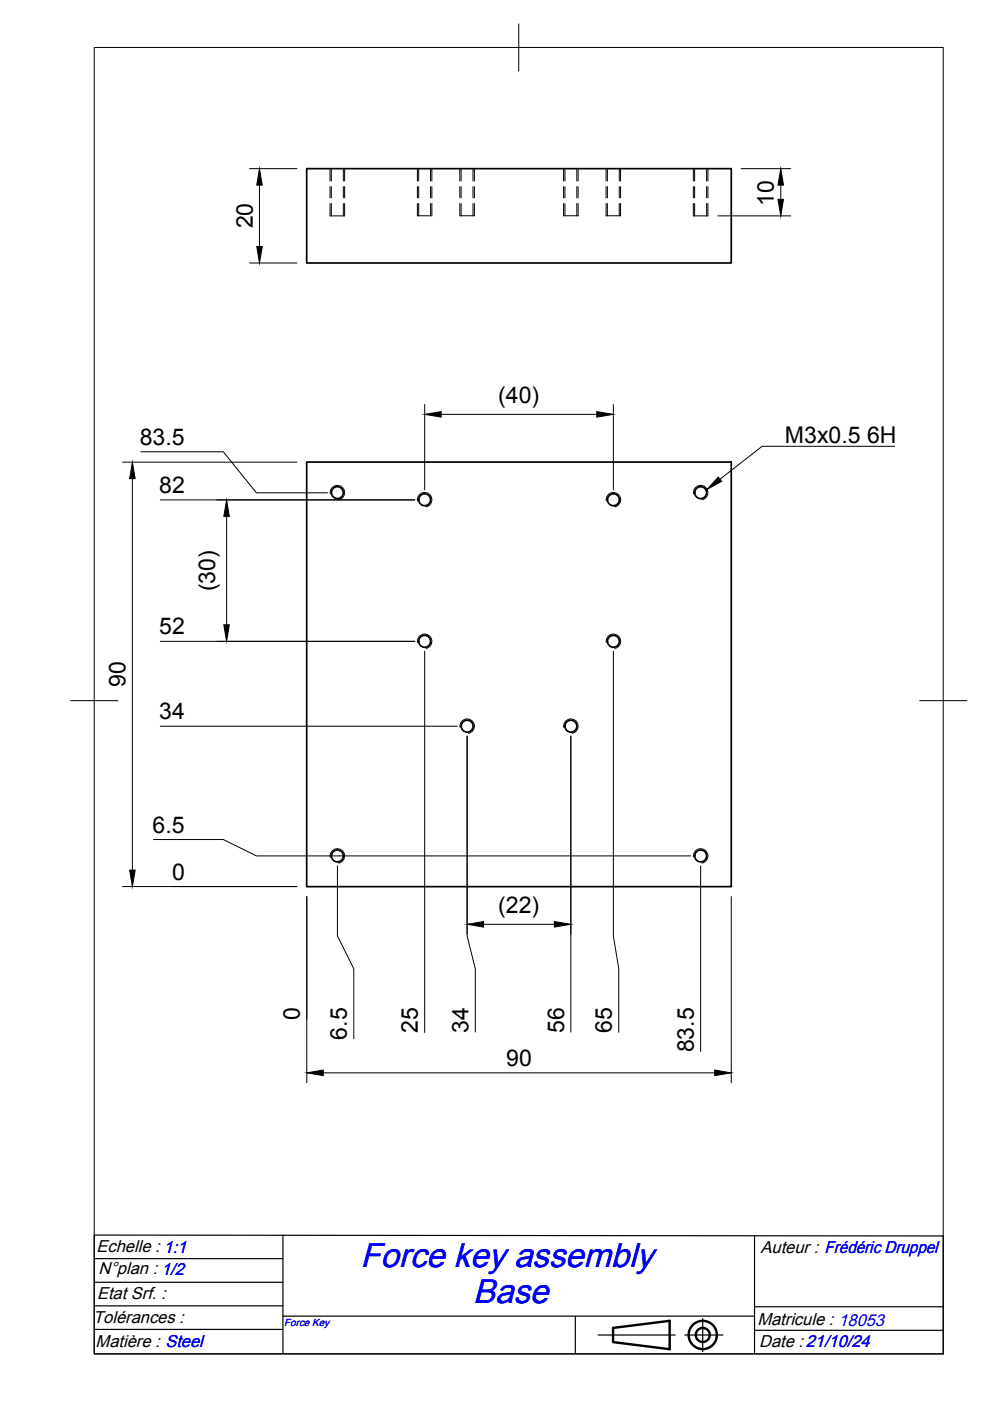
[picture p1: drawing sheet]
<svg xmlns="http://www.w3.org/2000/svg" width="210mm" height="297mm" viewBox="0 0 210 297" stroke-linecap="round" stroke-linejoin="round" font-family="sans-serif">
<!-- layer: Visible -->
<g fill="none" stroke="#000" stroke-width=".36">
<path d="M65 35.8h90v20h-90zM65 98h90v90h-90z"/>
<circle cx="71.5" cy="104.5" r="1.26"/>
<circle cx="90" cy="106" r="1.26"/>
<circle cx="130.1" cy="106" r="1.26"/>
<circle cx="148.6" cy="104.5" r="1.26"/>
<circle cx="90" cy="136" r="1.26"/>
<circle cx="130.1" cy="136" r="1.26"/>
<circle cx="99" cy="154" r="1.26"/>
<circle cx="121" cy="154" r="1.26"/>
<circle cx="71.5" cy="181.5" r="1.26"/>
<circle cx="148.6" cy="181.5" r="1.26"/>
</g>
<!-- layer: Visible Narrow -->
<path d="M70 104.7a1.53 1.53 0 0 1 1.3-1.8 1.53 1.53 0 0 1 1.7 1.3 1.53 1.53 0 0 1-1.2 1.8M88.5 106.2a1.53 1.53 0 0 1 1.3-1.8 1.53 1.53 0 0 1 1.7 1.3 1.53 1.53 0 0 1-1.2 1.8M128.5 106.2a1.53 1.53 0 0 1 1.3-1.8 1.53 1.53 0 0 1 1.8 1.3 1.53 1.53 0 0 1-1.3 1.8M147 104.7a1.53 1.53 0 0 1 1.3-1.8 1.53 1.53 0 0 1 1.8 1.3 1.53 1.53 0 0 1-1.3 1.8M88.5 136.2a1.53 1.53 0 0 1 1.3-1.7 1.53 1.53 0 0 1 1.7 1.2 1.53 1.53 0 0 1-1.2 1.8M128.5 136.2a1.53 1.53 0 0 1 1.3-1.7 1.53 1.53 0 0 1 1.8 1.2 1.53 1.53 0 0 1-1.3 1.8M97.5 154.2a1.53 1.53 0 0 1 1.3-1.7 1.53 1.53 0 0 1 1.8 1.2 1.53 1.53 0 0 1-1.3 1.8M119.5 154.2a1.53 1.53 0 0 1 1.3-1.7 1.53 1.53 0 0 1 1.8 1.2 1.53 1.53 0 0 1-1.3 1.8M70 181.7a1.53 1.53 0 0 1 1.3-1.7 1.53 1.53 0 0 1 1.7 1.2 1.53 1.53 0 0 1-1.2 1.8M147 181.7a1.53 1.53 0 0 1 1.3-1.7 1.53 1.53 0 0 1 1.8 1.2 1.53 1.53 0 0 1-1.3 1.8" fill="none" stroke="#000" stroke-width=".21"/>
<!-- layer: Hidden -->
<g fill="none" stroke="#000" stroke-width=".21">
<path d="M70.3 35.8v2.6M70.3 39.6v2.4M72.8 35.8v2.6M72.8 39.6v2.4M88.8 35.8v2.6M88.8 39.6v2.4M91.3 35.8v2.6M91.3 39.6v2.4M97.8 35.8v2.6M97.8 39.6v2.4M100.3 35.8v2.6M100.3 39.6v2.4"/>
<path d="M119.8 35.8v2.6M119.8 39.6v2.4M122.3 35.8v2.6M122.3 39.6v2.4M128.8 35.8v2.6M128.8 39.6v2.4M131.3 35.8v2.6M131.3 39.6v2.4M147.3 35.8v2.6M147.3 39.6v2.4M149.8 35.8v2.6M149.8 39.6v2.4"/>
<path d="M70 45.8h3.1M70.3 43.1v2.7M72.8 43.1v2.7M88.5 45.7h3.1M88.8 43.1v2.6M91.3 43.1v2.6M97.5 45.7h3.1M97.8 43.1v2.6M100.3 43.1v2.6M119.5 45.7h3.1M119.8 43.1v2.6M122.3 43.1v2.6"/>
<path d="M128.5 45.7h3.1M128.8 43.1v2.6M131.3 43.1v2.6M147 45.8h3.1M147.3 43.1v2.7M149.8 43.1v2.7"/>
</g>
<!-- layer: Hidden Narrow -->
<g fill="none" stroke="#000" stroke-width=".21">
<path d="M70 35.8v2.6M70 39.6v2.4M73.1 35.8v2.6M73.1 39.6v2.4M88.5 35.8v2.6M88.5 39.6v2.4M91.6 35.8v2.6M91.6 39.6v2.4M97.5 35.8v2.6M97.5 39.6v2.4M100.6 35.8v2.6M100.6 39.6v2.4"/>
<path d="M119.5 35.8v2.6M119.5 39.6v2.4M122.6 35.8v2.6M122.6 39.6v2.4M128.5 35.8v2.6M128.5 39.6v2.4M131.6 35.8v2.6M131.6 39.6v2.4M147 35.8v2.6M147 39.6v2.4M150.1 35.8v2.6M150.1 39.6v2.4"/>
<path d="M70 43.1v2.7M73.1 43.1v2.7M88.5 43.1v2.6M91.6 43.1v2.6M97.5 43.1v2.6M100.6 43.1v2.6M119.5 43.1v2.6M122.6 43.1v2.6M128.5 43.1v2.6M131.6 43.1v2.6M147 43.1v2.7M150.1 43.1v2.7"/>
</g>
<!-- layer: BORDER -->
<path d="M20 10.1h180v276.9h-180zM110 5.1v10M15 148.6h10M195 148.6h10" fill="none" stroke="#000" stroke-width=".21"/>
<!-- layer: FD_Dimensions -->
<g fill="none" stroke="#000" stroke-width=".21">
<path d="M52.9 35.8h10M55 39.3v13M157.1 35.8h10.5M165.5 39.3v3M52.9 55.8h10M152.2 45.8h15.4M26 98h36.9M29.8 95.8h17.5l7.1 8.7h15M90 85.8v18.1M93.5 87.8h33M130 85.8v18.1M28.1 101.5v83"/>
<path d="M34 106h53.9M48 109.5v23M34 136h53.9M90 138.1v80.8M130 138.1v60.3l1.2 7v13.5M34 154h62.9M121 156.1v62.7M32.5 178h14.8l7.1 3.5h92M26 188h36.9M65 190.1v39.5M71.5 183.6v14.8l3.5 7v14.8M99 198.1v-42v42.3l1.8 7v13.4"/>
<path d="M102.5 196h15M148.5 183.6v39.3M155 190.1v39.5M68.5 227.5h83"/>
</g>
<!-- layer: Hole Notes -->
<path d="M152.3 101.1l.7 1-3.1 1.7z" fill="#000" stroke="#000" stroke-width=".21"/>
<path d="M189.7 94.6h-28.1l-8.9 7" fill="none" stroke="#000" stroke-width=".21"/>
<!-- layer: FD_Dimensions -->
<g fill="#000" stroke="#000" stroke-width=".21">
<path d="M55 35.8l.6 3.5h-1.2zM165.5 35.8l.6 3.5h-1.1zM54.4 52.3h1.2l-.6 3.5zM165 42.3h1.1l-.6 3.5zM90 87.8l3.5-.5v1.1zM126.5 87.3l3.5 .5-3.5 .6zM28.1 98l.6 3.5h-1.2zM48 106l.6 3.5h-1.1zM47.5 132.5h1.1l-.6 3.5zM27.5 184.5h1.2l-.6 3.5zM99 196l3.5-.6v1.2zM117.5 195.4l3.5 .6-3.5 .6z"/>
<path d="M65 227.5l3.5-.6v1.2zM151.5 226.9l3.5 .6-3.5 .6z"/>
</g>
<!-- layer: Pr_cartouche -->
<g fill="none" stroke="#000" stroke-width=".25">
<path d="M20 276.9h40M20 271.9h40M20 266.9h40M60 279h100M60 261.9v25M122 279v8M149 279.6v7M160 277.1h40M160 262.1v24.9M20 286.9v-25l180 .2v24.9h-180M20 281.9h40M126.8 283h16.4"/>
<path d="M145.2 283h8.1M160 282.1h40"/>
</g>
<g fill="none" stroke="#000" stroke-width=".51">
<path d="M130 281.5l12-1.5v6.1l-12-1.5z"/>
<circle cx="149" cy="283" r="3"/>
<circle cx="149" cy="283" r="1.49"/>
</g>
<g font-size="7.2" fill="#00f">
<text x="76.4" y="268.7">Force key assembly</text>
<text x="100.3" y="276.4">Base</text>
</g>
<g font-size="4.9">
<text x="164.1" y="43.6" transform="rotate(-90 164.1 43.6)">10</text>
<text x="53.6" y="48.4" transform="rotate(-90 53.6 48.4)">20</text>
<text x="105.6" y="85.4">(40)</text>
<text x="29.6" y="94.3">83.5</text>
<text x="166.4" y="93.9">M3x0.5</text>
<text x="183.8" y="93.9">6H</text>
<text x="33.8" y="104.5">82</text>
<text x="45.6" y="125.4" transform="rotate(-90 45.6 125.4)">(30)</text>
<text x="33.8" y="134.5">52</text>
<text x="26.6" y="145.7" transform="rotate(-90 26.6 145.7)">90</text>
<text x="33.8" y="152.5">34</text>
<text x="32.4" y="176.5">6.5</text>
<text x="36.5" y="186.5">0</text>
<text x="105.6" y="193.6">(22)</text>
<text x="63.6" y="216.3" transform="rotate(-90 63.6 216.3)">0</text>
<text x="73.6" y="220.4" transform="rotate(-90 73.6 220.4)">6.5</text>
<text x="88.6" y="219.1" transform="rotate(-90 88.6 219.1)">25</text>
<text x="99.3" y="219" transform="rotate(-90 99.3 219)">34</text>
<text x="119.6" y="219" transform="rotate(-90 119.6 219)">56</text>
<text x="129.8" y="219.1" transform="rotate(-90 129.8 219.1)">65</text>
<text x="107.3" y="226">90</text>
<text x="147.1" y="223.1" transform="rotate(-90 147.1 223.1)">83.5</text>
</g>
<g font-size="3.6">
<text x="20.5" y="265.5">Echelle : 1:1</text>
<text x="161.3" y="265.6">Auteur : Frédéric Druppel</text>
<text x="20.6" y="275.4">Etat Srf. :</text>
<text x="20.9" y="270">N°plan : 1/2</text>
<text x="19.8" y="280.5">Tolérances :</text>
<text x="160.6" y="280.9">Matricule : 18053</text>
<text x="20.3" y="285.5">Matière : Steel</text>
<text x="161" y="285.6">Date :21/10/24</text>
</g>
<g font-size="3.6" fill="#00f">
<text x="34.7" y="265.6">1:1</text>
<text x="174.8" y="265.6">Frédéric Druppel</text>
<text x="34.2" y="270.2">1/2</text>
<text x="35.1" y="285.5">Steel</text>
<text x="170.8" y="285.6">21/10/24</text>
</g>
<text font-size="2.2" fill="#00f" x="60.3" y="281.1">Force Key</text>
</svg>
